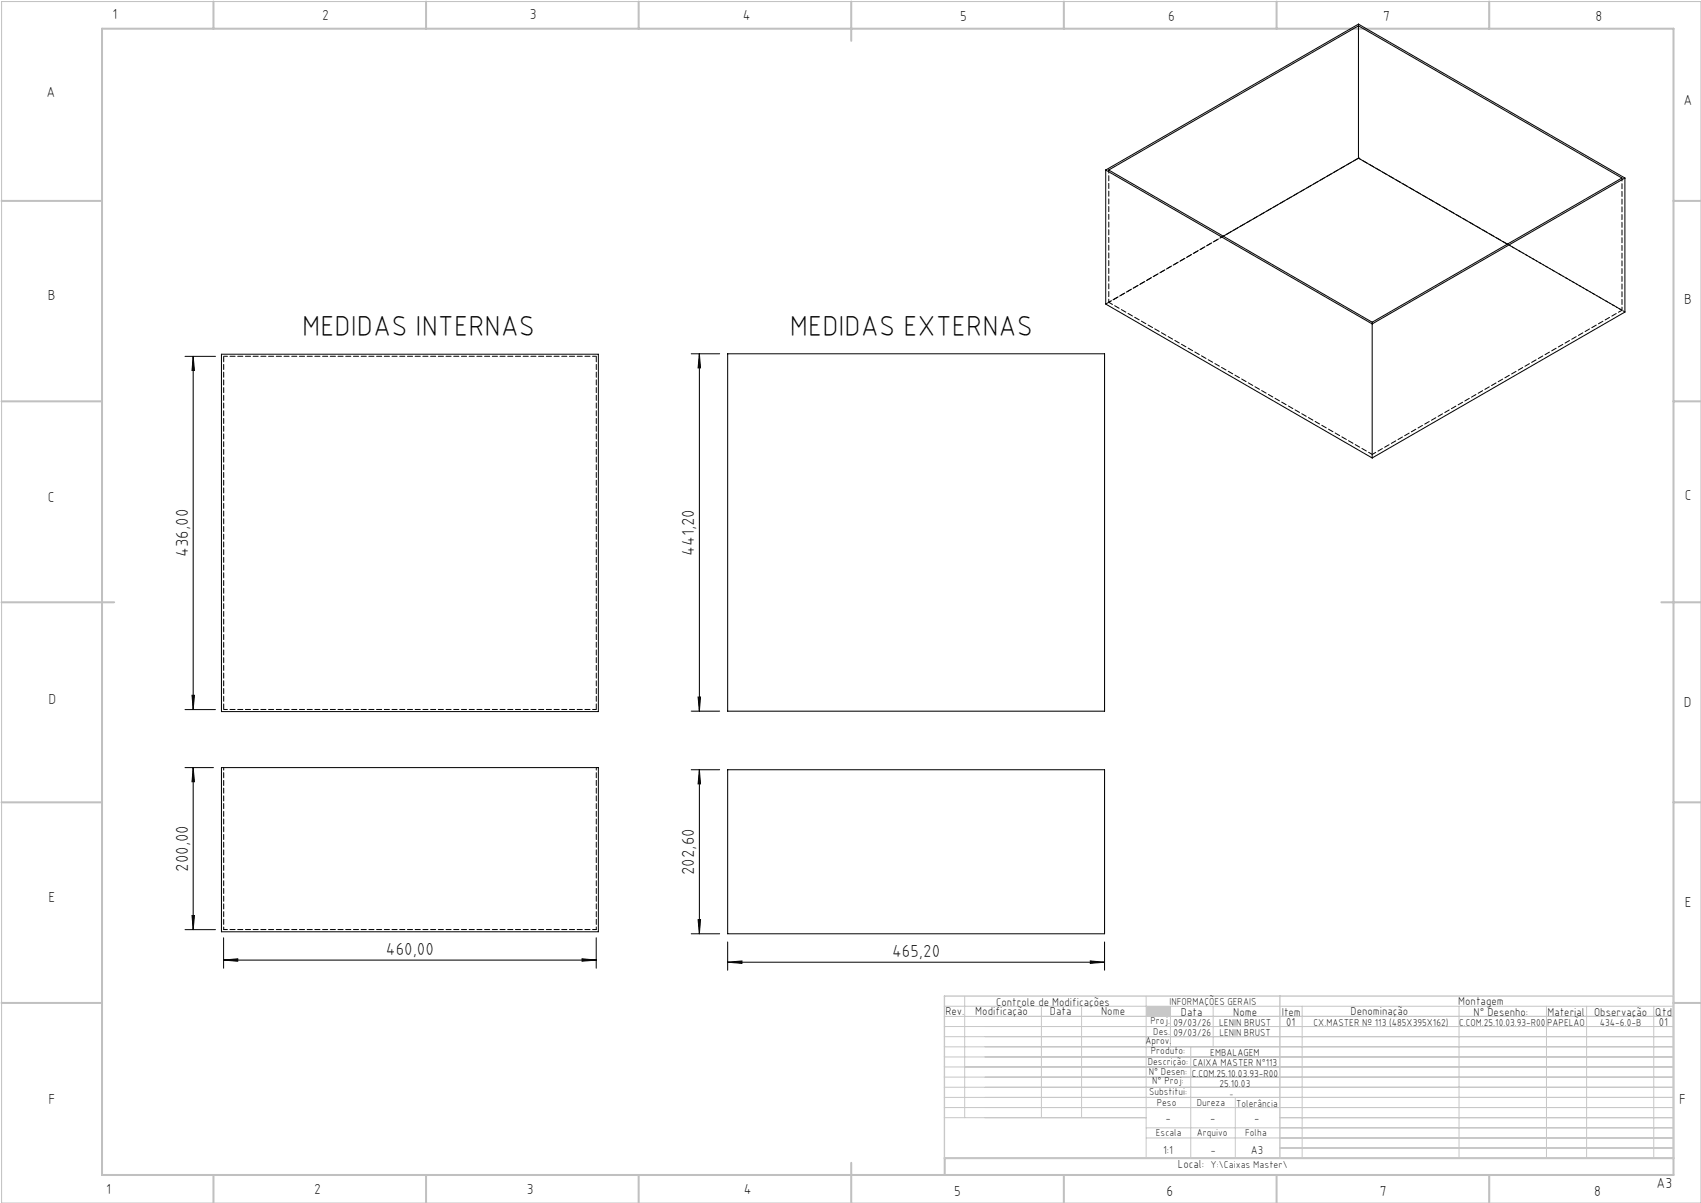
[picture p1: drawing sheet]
<svg xmlns="http://www.w3.org/2000/svg" width="420mm" height="297mm" viewBox="0 0 420 297" stroke-linecap="round" stroke-linejoin="round" font-family="sans-serif">
<path d="M.4 .4h419.6v296.6h-419.6z" fill="none" stroke="#c0c0c0" stroke-width=".25"/>
<g fill="none" stroke="#c0c0c0" stroke-width=".5">
<path d="M25.2 7.1h388v283h-388zM52.7 .4v6.7M105.2 .4v6.7M157.7 .4v6.7M210.2 .4v9.7M262.7 .4v6.7M315.2 .4v6.7M367.7 .4v6.7M.4 49.6h24.8M413.2 49.6h6.8M.4 99.1h24.8M413.2 99.1h6.8"/>
<path d="M.4 148.7h27.8M410.2 148.7h9.8M.4 198.1h24.8M413.2 198.1h6.8M.4 247.6h24.8M413.2 247.6h6.8M52.7 290.1v6.9M105.2 290.1v6.9M157.7 290.1v6.9M210.2 287.1v9.9M262.7 290.1v6.9M315.2 290.1v6.9"/>
<path d="M367.7 290.1v6.9M413.2 285.9h-179.9v4.2"/>
</g>
<g fill="none" stroke="#c3c8d2" stroke-width=".25">
<path d="M233.2 250.9h180M233.2 248.4h180M233.2 253.4h180M233.2 255.9h180M233.2 258.4h180M238.2 245.9v30M257.1 248.4v27.5M267.1 248.4v27.5M283 245.9v40M289 248.4v10M294 258.4v27.5M299.5 248.4v10"/>
<path d="M321.5 248.4v37.5M360.3 248.4v37.5M381.8 248.4v37.5M391.8 248.4v37.5M408.3 248.4v37.5M233.2 260.9h180M233.2 263.4h180M233.2 265.9h180M233.2 268.4h180M233.2 270.9h180M233.2 273.4h180M233.2 275.9h49.8"/>
<path d="M283 278.4h130.2M305 270.9v15M316 275.9h97.2M283 280.9h130.2M316 283.4h97.2"/>
</g>
<path d="M233.2 245.9h180v40h-180zM316 245.9v40" fill="none" stroke="#c3c8d2" stroke-width=".35"/>
<path d="M283 248.4h6v2.5h-6z" fill-rule="evenodd" fill="#c3c8d2"/>
<g fill="none" stroke="#000" stroke-width=".25">
<path d="M335.4 6.4v32.6M335.4 39l36.8 21.3M335.4 39l-33.4 19.3M273 42v33.1l65.8 38M273 42l65.8 38M273 42l62.4-36 65.8 38M273.8 42l61.6-35.6 65.1 37.6-61.7 35.5zM401.2 44l-62.4 36M401.2 44v33l-62.4 36.1M338.8 80v33.1M45.7 88h7.5M47.7 88l.3 3.5h-.6z"/>
<path d="M47.7 88v87.2M54.7 87.5h93v88.2h-93zM170.7 87.3h7M172.7 87.3l.3 3.5h-.6zM172.7 87.3v88.3M179.7 87.3h93v88.3h-93zM45.7 175.2h7.5M47.4 171.7h.6l-.3 3.5zM170.7 175.6h7M172.4 172.1h.6l-.3 3.5zM45.7 189.5h7M47.7 189.5v40"/>
<path d="M47.7 189.5l.3 3.5h-.6zM54.7 189.5h93v40.5h-93zM170.7 190h7M172.7 190l.3 3.5h-.6zM172.7 190v40.5M179.7 190h93v40.5h-93zM45.7 229.5h7.5M47.4 226h.6l-.3 3.5zM55.2 237l3.5-.3v.6zM55.2 231.5v7.5M55.2 237h92M143.7 236.7l3.5 .3-3.5 .3z"/>
<path d="M147.2 231.5v7.5M170.7 230.5h7M172.4 227h.6l-.3 3.5zM179.7 237.6l3.5-.4v.6zM179.7 232.5v7M179.7 237.6h93M269.2 237.2l3.5 .4-3.5 .2zM272.7 232.5v7"/>
</g>
<g fill="#000">
<path d="M47.4 171.7h.6l-.3 3.5zM47.7 88l.3 3.5h-.6zM172.4 172.1h.6l-.3 3.5zM172.7 87.3l.3 3.5h-.6z"/>
<path d="M47.7 189.5l.3 3.5h-.6zM47.4 226h.6l-.3 3.5zM172.7 190l.3 3.5h-.6zM172.4 227h.6l-.3 3.5z"/>
<path d="M55.2 237l3.5-.3v.6zM143.7 236.7l3.5 .3-3.5 .3zM179.7 237.6l3.5-.4v.6zM269.2 237.2l3.5 .4-3.5 .2z"/>
</g>
<path d="M55.2 189.5v40M147.2 189.5v40" fill="none" stroke="#000" stroke-width=".25" stroke-dasharray="1.3 .6" stroke-dashoffset=".6"/>
<path d="M55.2 88h92M147.2 175.2h-92M55.2 229.5h92" fill="none" stroke="#000" stroke-width=".25" stroke-dasharray="1.3 .6" stroke-dashoffset=".4"/>
<path d="M335.4 39l-62.4 36.1M147.2 88v87.2M55.2 175.2v-87.2" fill="none" stroke="#000" stroke-width=".25" stroke-dasharray="1.3 .6" stroke-dashoffset="-.1"/>
<path d="M335.4 6v.4M335.4 39h.1M338.8 79.5v.5" fill="none" stroke="#000" stroke-width=".25" stroke-dasharray="1.3 .6"/>
<path d="M273.8 42v32.6M302.1 58.3l-28.3 16.3M400.5 43.9v32.7M400.5 76.6l-28.3-16.3" fill="none" stroke="#000" stroke-width=".25" stroke-dasharray="1.3 .6" stroke-dashoffset=".5"/>
<path d="M273.8 74.6l65 37.6" fill="none" stroke="#000" stroke-width=".25" stroke-dasharray="1.3 .6" stroke-dashoffset=".2"/>
<path d="M338.8 112.2l61.7-35.6" fill="none" stroke="#000" stroke-width=".25" stroke-dasharray="1.3 .6" stroke-dashoffset=".3"/>
<path d="M401.2 77l-65.8-38" fill="none" stroke="#000" stroke-width=".25" stroke-dasharray="1.3 .6" stroke-dashoffset=".8"/>
<g font-size="7.1">
<text x="74.6" y="82.9">MEDIDAS INTERNAS</text>
<text x="195" y="82.9">MEDIDAS EXTERNAS</text>
</g>
<g font-size="4.3">
<text x="46.4" y="137.5" transform="rotate(-90 46.4 137.5)">436,00</text>
<text x="171.4" y="137.2" transform="rotate(-90 171.4 137.2)">441,20</text>
<text x="46.4" y="215.3" transform="rotate(-90 46.4 215.3)">200,00</text>
<text x="171.4" y="216" transform="rotate(-90 171.4 216)">202,60</text>
<text x="95.3" y="235.7">460,00</text>
<text x="220.3" y="236.2">465,20</text>
</g>
<g font-size="3.6">
<text x="27.8" y="4.8">1</text>
<text x="79.5" y="4.9">2</text>
<text x="130.8" y="4.8">3</text>
<text x="183.4" y="4.9">4</text>
<text x="237.1" y="5.1">5</text>
<text x="288.4" y="5.2">6</text>
<text x="341.5" y="5.1">7</text>
<text x="394" y="5.2">8</text>
<text x="11.5" y="24">A</text>
<text x="415.7" y="25.8">A</text>
<text x="11.8" y="74.1">B</text>
<text x="415.8" y="75.1">B</text>
<text x="11.8" y="124">C</text>
<text x="416" y="123.5">C</text>
<text x="12" y="173.7">D</text>
<text x="415.8" y="174.7">D</text>
<text x="12" y="222.6">E</text>
<text x="416" y="223.9">E</text>
<text x="12" y="272.6">F</text>
<text x="414.6" y="272.6">F</text>
<text x="409" y="293.3">A3</text>
<text x="26.2" y="294.8">1</text>
<text x="77.6" y="294.8">2</text>
<text x="130.1" y="294.8">3</text>
<text x="183.7" y="294.7">4</text>
<text x="235.6" y="295.2">5</text>
<text x="288" y="295.2">6</text>
<text x="340.7" y="295.2">7</text>
<text x="393.6" y="295.2">8</text>
</g>
<g font-size="2.9">
<text x="240.8" y="250.6">Modificação</text>
<text x="259.2" y="250.6">Data</text>
<text x="271.9" y="250.6">Nome</text>
<text x="290.9" y="288.4">Local:</text>
</g>
<g font-size="2.8">
<text x="233.4" y="250.6">Rev.</text>
<text x="246" y="248.4">Controle de Modificações</text>
<text x="291.6" y="250.8">Data</text>
<text x="304.5" y="250.8">Nome</text>
<text x="316.5" y="250.9">Item</text>
<text x="333.5" y="250.5">Denominação</text>
<text x="360.1" y="248.2">Montagem</text>
<text x="363.9" y="250.8">N° Desenho:</text>
<text x="382.1" y="250.8">Material</text>
<text x="393.6" y="250.8">Observação</text>
<text x="408.7" y="250.9">Qtd</text>
<text x="317.6" y="253.3">01</text>
<text x="409.6" y="253.3">01</text>
<text x="287.7" y="276.9">-</text>
<text x="298.8" y="276.9">-</text>
<text x="309.7" y="276.9">-</text>
<text x="287.2" y="284.8">1:1</text>
<text x="298.9" y="284.8">-</text>
<text x="308.8" y="284.8">A3</text>
</g>
<g font-size="2.5">
<text x="288.7" y="248.2">INFORMAÇÕES GERAIS</text>
<text x="282.8" y="257.8">Aprov.</text>
<text x="284.1" y="252.9">Proj.</text>
<text x="284.8" y="255.4">Des.</text>
<text x="289.7" y="255.8">09/03/26</text>
<text x="289.7" y="253.3">09/03/26</text>
<text x="301" y="253.3">LENIN BRUST</text>
<text x="301.1" y="255.8">LENIN BRUST</text>
<text x="324.3" y="253.3">CX.MASTER Nº 113 (485X395X162)</text>
<text x="360.3" y="253.3">C.COM.25.10.03.93-R00</text>
<text x="382" y="253.3">PAPELÃO</text>
<text x="395" y="253.3">434-6.0-B</text>
<text x="283.4" y="262.9">Descrição:</text>
<text x="284.2" y="260.3">Produto:</text>
<text x="294.5" y="263.3">CAIXA MASTER N°113</text>
<text x="298.8" y="260.7">EMBALAGEM</text>
<text x="283.7" y="265.4">N° Desen:</text>
<text x="284.5" y="267.7">N° Proj:</text>
<text x="294.3" y="265.9">C.COM.25.10.03.93-R00</text>
<text x="301.1" y="268.3">25.10.03</text>
<text x="283.7" y="270.4">Substitui:</text>
<text x="285.6" y="273">Peso</text>
<text x="295.5" y="273">Dureza</text>
<text x="305.2" y="273.3">Tolerância</text>
<text x="285.4" y="280.4">Escala</text>
<text x="295.5" y="280.4">Arquivo</text>
<text x="307.5" y="280.4">Folha</text>
<text x="298.9" y="288.4">Y:\Caixas Master\</text>
</g>
<text font-size="2.1" x="303.5" y="270.9">-</text>
</svg>
